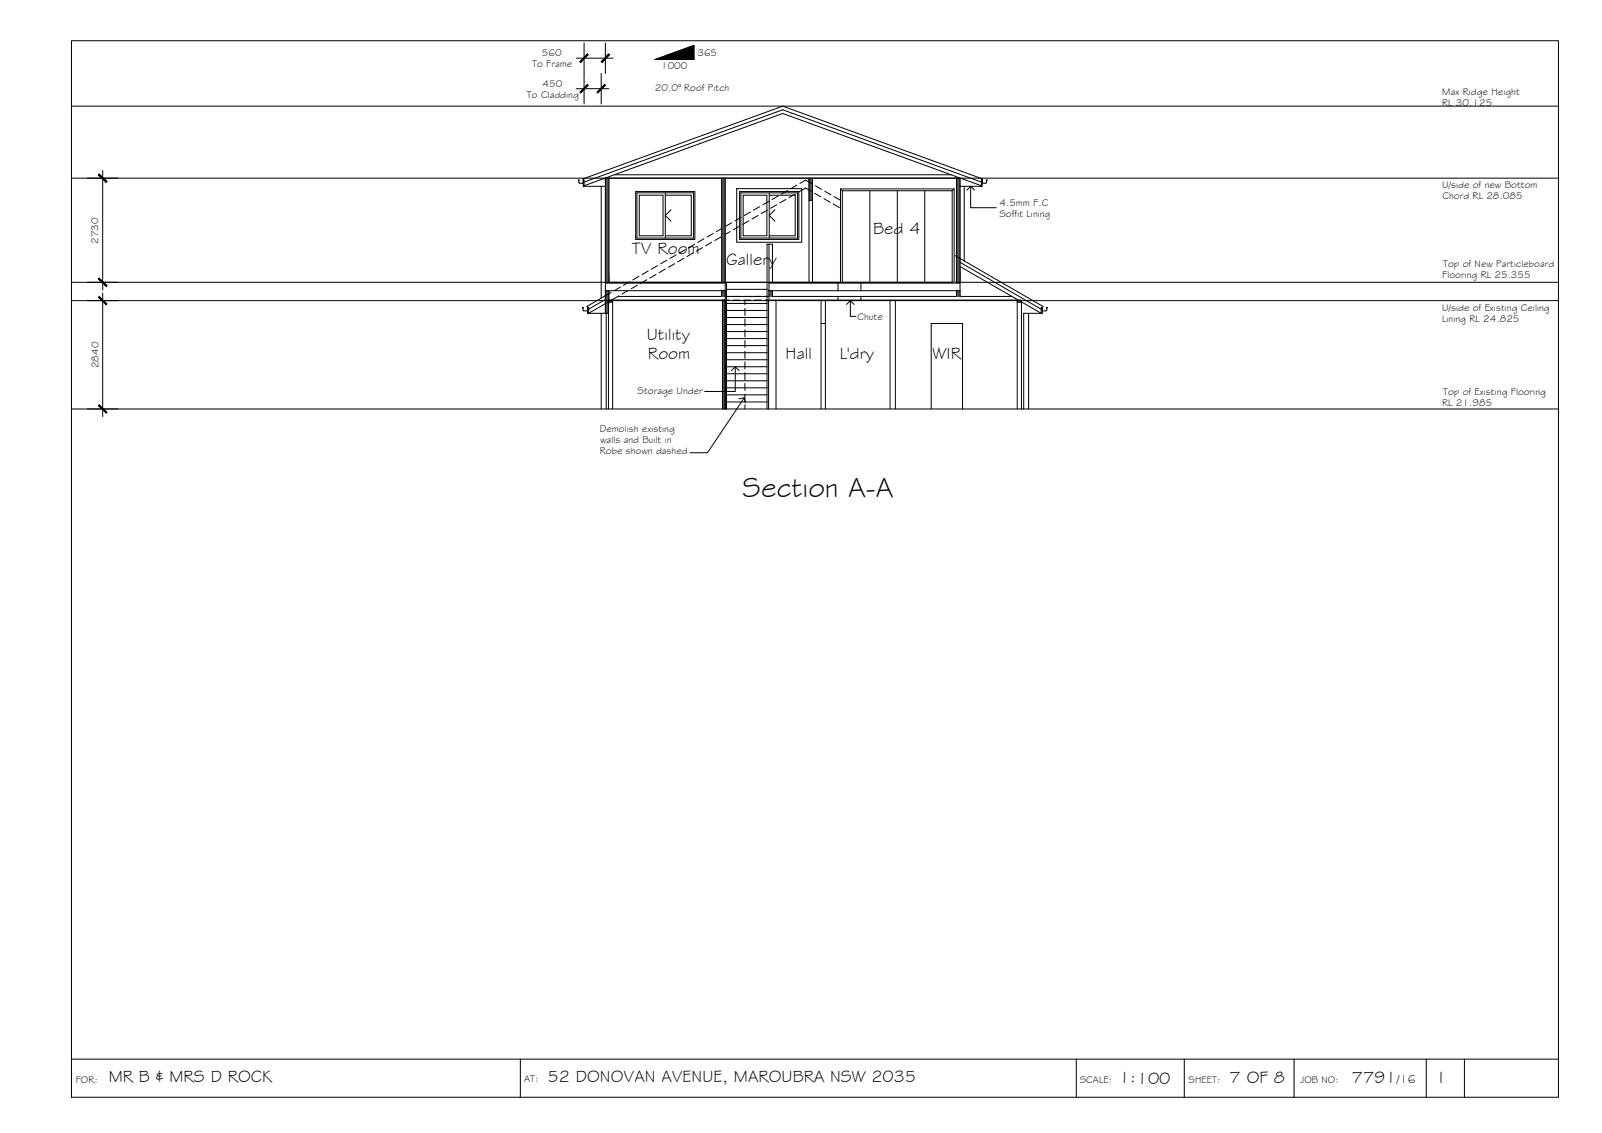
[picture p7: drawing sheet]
<svg xmlns="http://www.w3.org/2000/svg" width="420mm" height="297mm" viewBox="0 0 420 297" stroke-linecap="round" stroke-linejoin="round" font-family="sans-serif">
<!-- layer: HATCH -->
<g fill="#545454" stroke="#545454" stroke-width=".26">
<path d="M158.8 79.2h.8v2.9z"/>
<path d="M189.5 78.7l.7 28.5v-28.5zM189.5 78.7l.7 28.5h-.7z"/>
<path d="M158.8 76.2l.9 3v-3zM158.8 76.2l.9 3h-.9z"/>
<path d="M158.8 79.2v2.9h.8zM158.8 82.1l.8 .1z"/>
<path d="M250.9 76.2l.9 1.5v-1.5zM250.9 76.2l.9 1.5h-.9z"/>
<path d="M189.3 76.2l.9 1.5v-1.5zM189.3 76.2l.9 1.5h-.9z"/>
<path d="M201.7 76.2l.9 1.5v-1.5zM201.7 76.2l.9 1.5h-.9z"/>
<path d="M189.3 46.7l.9 27.3v-27.3zM189.3 46.7l.9 27.3h-.9z"/>
<path d="M250.9 46.7l.9 27.3v-27.3zM250.9 46.7l.9 27.3h-.9z"/>
<path d="M212.2 46.7l.9 5.8v-5.8zM212.2 46.7l.9 5.8h-.9z"/>
<path d="M158.8 46.7l.9 27.3v-27.3zM158.8 46.7l.9 27.3h-.9z"/>
</g>
<!-- layer: BORDER -->
<path d="M18.7 10.7h390v277h-390zM18.7 277.7h390M136.5 277.7v10M282.3 277.7v10M310.6 277.7v10M339.4 277.7v10M374.1 277.7v10M384.1 277.7v10" fill="none" stroke="#000" stroke-width=".26"/>
<!-- layer: TEXT -->
<path d="M172 15.6l10-3.7v3.7z" fill="#000" stroke="#000" stroke-width=".26"/>
<path d="M172 15.6l10-3.7v3.7z" fill="none" stroke="#000" stroke-width=".26"/>
<!-- layer: CEILING-FLOOR LINES -->
<path d="M18.7 27.8h390M18.7 46.7h390M18.7 78.8h390M18.7 74h390M18.7 107.2h390" fill="none" stroke="#000" stroke-width=".26"/>
<!-- layer: EXISTING -->
<g fill="none" stroke="#000" stroke-width=".26">
<path d="M189.5 59.8l-1.6 .9M191.9 58.4l-1.6 .9M194 59.3l-1.7 .9M194.4 57l-1.6 .9M196.4 57.9l-1.6 .9M196.8 55.6l-1.6 .9M198.8 56.5l-1.6 .9M199.2 54.2l-1.6 .9M201.3 55.1l-1.6 .9M201.7 52.8l-1.6 .9M203.7 53.7l-1.6 .9M204.1 51.4l-1.6 .9"/>
<path d="M206.1 52.3l-1.6 .9M206.6 49.9l-1.7 1M208.6 50.9l-1.6 .9M209 48.5l-1.6 1M209.8 48.1l1.5-.9 1.8 1.1M212.8 50.2l-1.5-.9-1.9 1.1M213.6 50.7l1.7 .9M213.9 48.7l1.6 .9M216.1 52.1l1.6 .9M216.3 50.1l1.6 1M218.5 53.5l1.6 .9M218.7 51.5l1.7 1"/>
<path d="M220.9 54.9l1.7 .9M221.2 52.9l1.6 1M223.4 56.3l1.6 .9M223.6 54.3l1.6 1M225.8 57.7l1.6 .9M226.1 55.7l1.6 1M228.2 59.1l1.6 .9h2M228.5 57.2l1.8 1h2M233.2 58.2h2l1.8 1M237.8 59.7l1.6 .9M158.8 78.5l-4.4 2.6M159.8 78.7h.9v.5h-.9z"/>
<path d="M159.8 79l-5.4 3.1h4.6v25.1M159.9 78.7h31.3M160.3 76.7l-6.4 3.6 .2 .3h.3v1.6h-.3v-1.6v.9l-1.1-.1-.1-.6-.2-.1h.3M162.1 77.7h29.1M162.3 77.6l-1.9 1.1M162.7 75.3l-1.6 .9M164.7 76.2l-1.6 .9M165.1 73.9l-1.6 .9M167.2 74.8l-1.6 .9M167.6 72.4l-1.6 1M169.6 73.4l-1.6 .9M170 71l-1.6 1"/>
<path d="M172 72l-1.6 .9M172.5 69.7l-1.7 .9M174.5 70.5l-1.6 1M174.9 68.2l-1.6 1M176.9 69.1l-1.6 1M177.3 66.8l-1.6 1M179.4 67.7l-1.7 1M179.8 65.4l-1.7 1M181.8 66.3l-1.6 1M182.2 64l-1.6 1M184.2 64.9l-1.6 1M184.6 62.6l-1.6 1"/>
<path d="M186.7 63.5l-1.7 .9M187.1 61.2l-1.7 .9M189.1 62.1l-1.6 .9M191.5 60.7l-1.6 .9M192.2 78.7h1.9M192.2 77.7h1.9M195 78.7h1.9M195 77.7h1.9M195.4 78.8v1.1M197.8 78.7h1.9M197.8 77.7h1.9M200.6 77.7h64.8"/>
<path d="M201.6 78.8v28.4M203.5 78.8v28.4M215.3 78.8v28.4M216.5 78.8v28.4M232.7 60h2l.8 .5M233.4 78.8v28.4M234.8 78.8v28.4M236.3 60.9l1.7 1M238.8 62.3l1.6 1M240.2 61.1l1.7 1M241.2 63.7l1.6 1M242.7 62.5l1.6 1"/>
<path d="M243.7 65.2l1.6 .9M245.1 63.9l1.6 .9M246.1 66.6l1.6 .9M247.6 65.3l1.6 1M248.5 68l1.6 .9M250 66.7l23.5 13.6-.1 .3h-.3v1.6h.3v-1.6v.9l1.1-.1 .2-.7h-.3M251 69.4l16 9.3h-66.4M251.8 68.8l21.3 12.3M266.8 78.7h.9v.5h-.9zM266.8 78.8v28.4M266.8 79.2h1.1v28M267.7 79l5.4 3.1h-4.6v25.1"/>
<path d="M157.7 82.1v25.1M195.4 80.8v1.9M195.4 83.6v1.9M195.4 86.5v1.8M195.4 89.3v1.8M195.4 92.1v1.9M195.4 94.9v1.9M195.4 97.7v1.9M215.3 84.8h1.2M269.8 82.1v25.1M159.6 107.2v-28h1.1v28M195.4 100.5v1.9"/>
<path d="M195.4 103.3v1.9M195.4 106.1v1.1M244.2 107.2v-22.4h8.2v22.4"/>
</g>
<!-- layer: DIMENSION -->
<path d="M151.2 15.3h9.6M153.2 11.3v16M157.7 19.3v8M158.8 11.3v8M151.2 23.3h8.5M22.9 46.7h8M26.9 44.7v31.3M22.9 78.8h8M22.9 74h8M26.9 76.8v32.4M22.9 107.2h8" fill="none" stroke="#000" stroke-width=".26"/>
<!-- layer: 0 -->
<g fill="#000" stroke="#000" stroke-width=".26">
<path d="M154.1 14.2l-1.8 2.2 2-2zM152.1 16.1l2-1.9-1.8 2.2z"/>
<path d="M157.7 16.1l.2 .3 1.8-2.2zM159.7 14.2l.2 .2-2 2z"/>
<path d="M154.1 22.2l-1.8 2.2 2-2zM152.1 24.1l2-1.9-1.8 2.2z"/>
<path d="M156.6 24.1l.2 .3 1.8-2.2zM158.6 22.2l.2 .2-2 2z"/>
<path d="M25.8 45.8l2 2 .2-.2zM26 45.6l2 2-2.2-1.8z"/>
<path d="M26 72.9l-.2 .2 2.2 1.8zM25.8 73.1l2.2 1.8-.2 .2z"/>
<path d="M25.8 77.9l2 2 .2-.2zM26 77.7l2 2-2.2-1.8z"/>
<path d="M26 106.1l-.2 .2 2.2 1.8zM25.8 106.3l2.2 1.8-.2 .2z"/>
</g>
<!-- layer: INSULCLAD -->
<path d="M157.7 48.8v29.4M252.9 48.8v19.6" fill="none" stroke="#000" stroke-width=".26"/>
<!-- layer: NEWWORK -->
<g fill="none" stroke="#000" stroke-width=".26">
<path d="M151.8 47.8l.2 .2M151.9 47.2h-.3l.2 .6M152 48h1v-.9h.2v1.8h-.2l-.1-2 52.4-19.1 52.4 19.1-.1 2h-.2v-1.8h.2v.9h.9M153.2 48.7l52.1-18.9 52.1 18.9M153.2 47.7l52.1-18.9 52.1 18.9M153.2 48.8h5.6M159.7 46.7v27.3M161.1 45.8h88.4M166.7 50.2h15.6v12.6h-15.6zM189.3 46.7v27.3M190.2 46.7v27.3h-31.4M193.2 49.5h17.1v14h-17.1z"/>
<path d="M194 50.2h15.5v12.6h-15.5zM212.2 46.7v27.3M212.2 52.5h.9M213.1 46.7v27.3M220.4 49.5h29.8v24.5h-29.8zM220.4 49.5l.5 .5M250.2 49.5l-.5 .5M250.9 46.7v27.3M251.8 48.8h5.6M258.6 47.2l.3 .1-.4 .7M158.8 74.2h31.4M158.8 76.2h31.4"/>
<path d="M159.7 76.2v3M189.3 76.2v1.5M189.5 78.7v28.5M190.2 78.7v28.5M201.7 74h50.1M201.7 64h.9v10M201.7 74.2h50.1M201.7 76.2h50.1M202.6 76.2v1.5M219.8 74.2v2M219.8 77.7v1M225.8 74.2v2"/>
<path d="M225.8 77.7v1M250.9 76.2v1.5M251.8 77.7v-31h-93v35.4h.8"/>
</g>
<!-- layer: STAIRS -->
<g fill="none" stroke="#000" stroke-width=".26">
<path d="M190.2 74v33.2M190.5 79.6h10.7M190.5 77.7h10.7M190.5 75.9h10.7M201.2 74h-10.7v33.2M201.7 78.8v-14.8h-.5v43.2M190.5 99.8h10.7M190.5 98h10.7M190.5 96.2h10.7M190.5 94.3h10.7M190.5 92.5h10.7M190.5 90.6h10.7"/>
<path d="M190.5 88.8h10.7M190.5 86.9h10.7M190.5 85.1h10.7M190.5 83.2h10.7M190.5 81.4h10.7M190.5 105.4h10.7M190.5 103.5h10.7M190.5 101.7h10.7"/>
</g>
<!-- layer: MASK -->
<g fill="#fff" stroke="#fff" stroke-width=".26">
<path d="M220.4 49.5l29.8 24.5v-24.5zM220.4 49.5l29.8 24.5h-29.8z"/>
<path d="M220.9 50l28.8 24v-24zM220.9 50l28.8 24h-28.8z"/>
</g>
<!-- layer: DOORS -->
<path d="M220.9 50h28.8v24h-28.8zM228.1 50v24M235.3 50v24M242.5 50v24" fill="none" stroke="#000" stroke-width=".26"/>
<!-- layer: 0 -->
<path d="M253.6 49.8l1-1 1 1M254.6 48.8v5.7h6.7M222 79.8l1-1 1 1M223 78.8v4.1h1.5M191.8 97.1l1-.9 1 .9M192.8 96.2v6.4h-8M193.8 104.6l1.4-.3 .3 1.4M195.2 104.3l-9.6 14.4h-4.7" fill="none" stroke="#000" stroke-width=".26"/>
<!-- layer: LEVELS -->
<path d="M190.5 78.8v28.4" fill="none" stroke="#000" stroke-width=".26"/>
<!-- layer: WINDOWS -->
<path d="M167.1 50.6h14.8v11.8h-14.8zM167.7 51.2h6.2v10.6h-6.2zM174.5 51.2h6.8v10.6h-6.8M174.5 50.6v11.8M176 55l-1.5 1.5 1.5 1.5M194.3 50.6h14.9v11.8h-14.9zM194.9 51.2h6.2v10.6h-6.2zM201.7 51.2h6.9v10.6h-6.9M201.7 50.6v11.8M203.2 55l-1.5 1.5 1.5 1.5" fill="none" stroke="#000" stroke-width=".26"/>
<text font-size="7.5" x="194.8" y="130.2">Section A-A</text>
<g font-size="4.5">
<text x="229" y="61.4">Bed 4</text>
<text x="165.8" y="66.7">TV Room</text>
<text x="190.5" y="69.4">Gallery</text>
<text x="169.6" y="89">Utility</text>
<text x="169.9" y="94">Room</text>
<text x="206" y="94">Hall</text>
<text x="220.2" y="94">L'dry</text>
<text x="244.6" y="94">WIR</text>
<text x="28.5" y="283.8">MR B &amp; MRS D ROCK</text>
<text x="143.6" y="283.7">52 DONOVAN AVENUE, MAROUBRA NSW 2035</text>
<text x="293.5" y="284">1:100</text>
<text x="322.4" y="284">7 OF 8</text>
<text x="354.5" y="283.9">7791</text>
<text x="377.5" y="283.8">I</text>
</g>
<text font-size="3.2" x="366.4" y="283.9">/16</text>
<g font-size="2.6">
<text x="139.6" y="17.5">To Frame</text>
<text x="142.1" y="14.6">560</text>
<text x="182.9" y="14.6">365</text>
<text x="142.3" y="22.7">450</text>
<text x="171.8" y="23.9">20.0° Roof Pitch</text>
<text x="173.4" y="18.1">1000</text>
<text x="138.2" y="25.7">To Cladding</text>
<text x="378.3" y="27.8">RL 30.125</text>
<text x="378.3" y="24.9">Max Ridge Height</text>
<text x="262.1" y="53.9">4.5mm F.C</text>
<text x="378.3" y="49.2">U/side of new Bottom</text>
<text x="378.3" y="52.1">Chord RL 28.085</text>
<text x="262.1" y="56.9">Soffit Lining</text>
<text x="25.8" y="63.9" transform="rotate(-90 25.8 63.9)">2730</text>
<text x="378.5" y="70">Top of New Particleboard</text>
<text x="378.3" y="72.9">Flooring RL 25.355</text>
<text x="224.9" y="83.8">Chute</text>
<text x="378.3" y="81.4">U/side of Existing Ceiling</text>
<text x="378.3" y="84.4">Lining RL 24.825</text>
<text x="25.9" y="96.6" transform="rotate(-90 25.9 96.6)">2840</text>
<text x="167.2" y="103.2">Storage Under</text>
<text x="378.3" y="106.4">RL 21.985</text>
<text x="378.5" y="103.5">Top of Existing Flooring</text>
<text x="157.3" y="113.3">Demolish existing</text>
<text x="157.3" y="119.1">Robe shown dashed</text>
<text x="157.4" y="116.2">walls and Built in</text>
<text x="19.9" y="283.9">FOR:</text>
<text x="137.5" y="283.7">AT:</text>
<text x="283.2" y="284">SCALE:</text>
<text x="311.7" y="284">SHEET:</text>
<text x="341" y="284">JOB NO:</text>
</g>
</svg>
